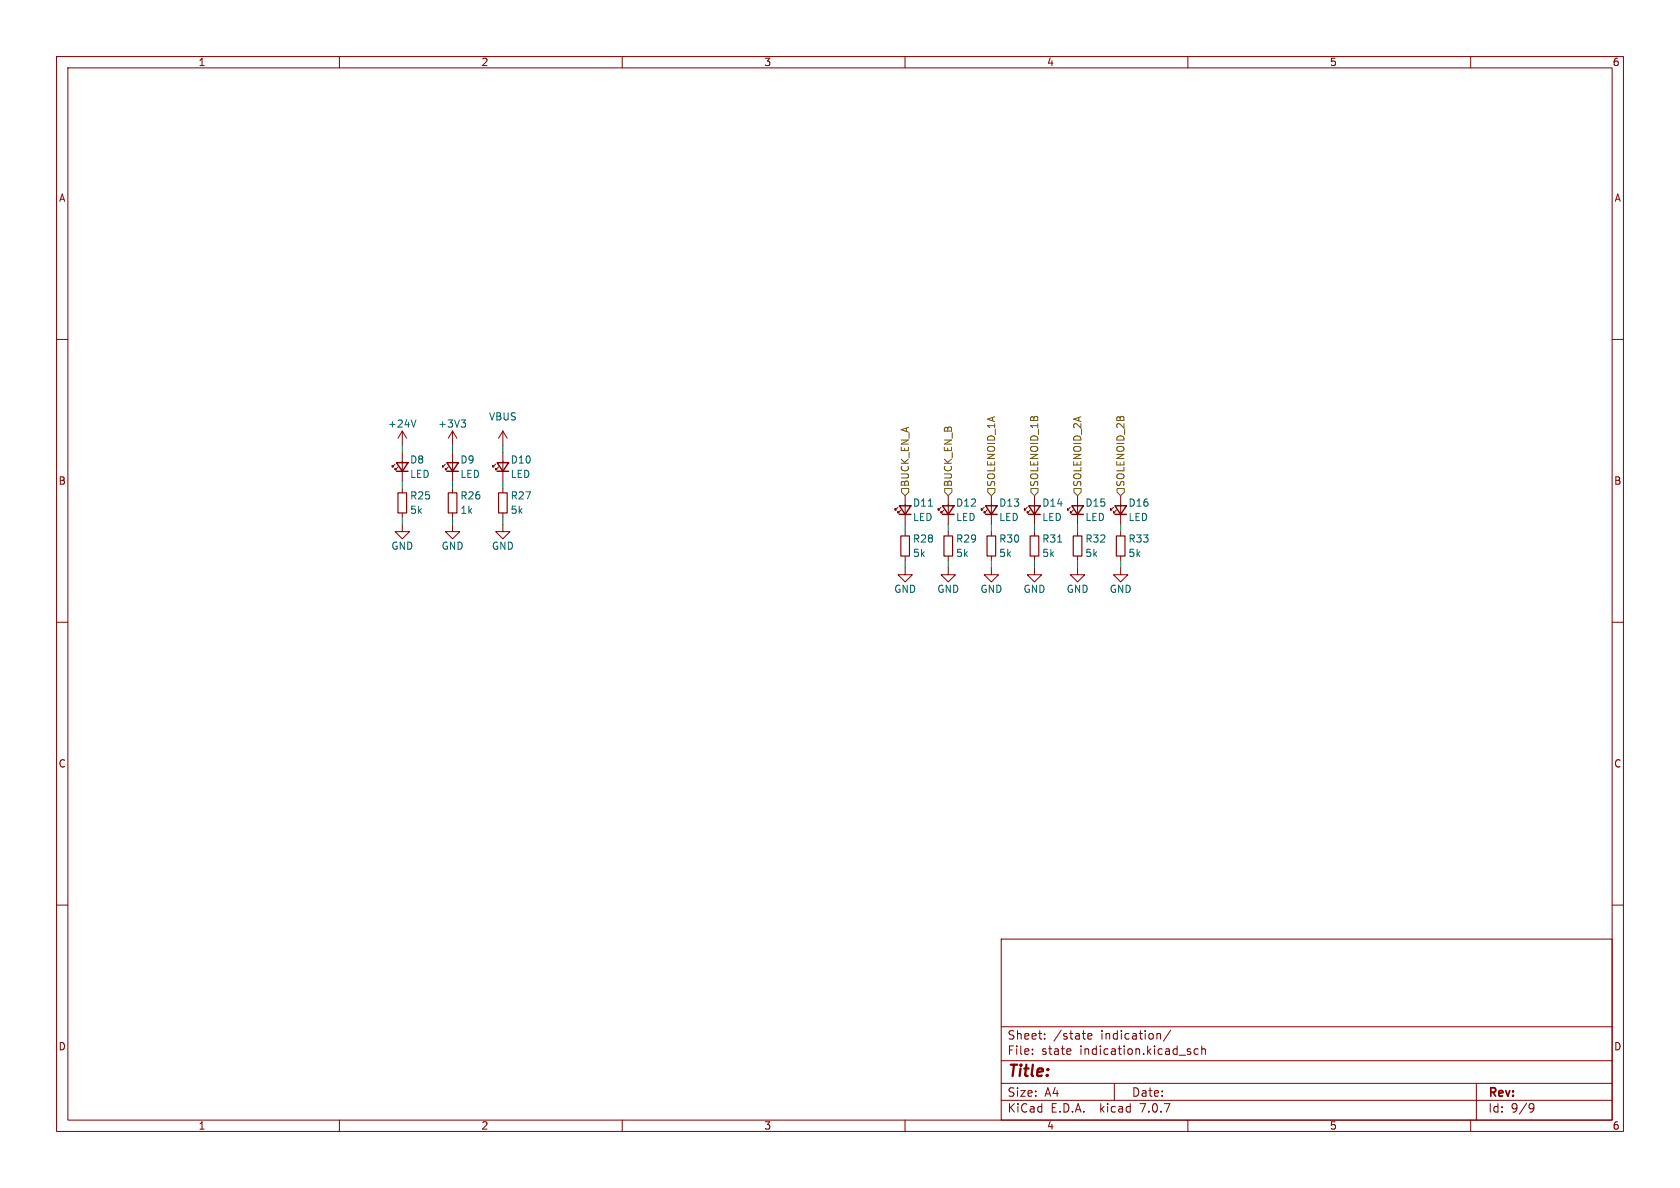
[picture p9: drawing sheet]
<svg xmlns="http://www.w3.org/2000/svg" width="297mm" height="210mm" viewBox="0 0 297 210" stroke-linecap="round" stroke-linejoin="round" font-family="sans-serif">
<g fill="none" stroke="#840000" stroke-width=".18">
<path d="M10 10h277v190h-277zM12 12h273v186h-273zM60 10v2M110 10v2M160 10v2M210 10v2M260 10v2M10 60h2M285 60h2M71.1 76.2v2.5M71.1 76.2l-.7 1.3M71.1 76.2l.8 1.3"/>
<path d="M80 76.2l-.8 1.3M80 76.2v2.5M80 76.2l.8 1.3M88.9 76.2v2.5M88.9 76.2l-.8 1.3M88.9 76.2l.8 1.3M69.8 82l-.5 .6v-.3v.3h.3M70.4 82.6l-.6 .5v-.3v.3h.3M71.1 92.7v1.3h1.3l-1.3 1.3-1.3-1.3h1.3M71.1 80v5.1M71.1 86.4v.7M71.1 90.7v.7"/>
<path d="M78.7 82l-.5 .6v-.3v.3h.3M79.2 82.6l-.5 .5v-.3v.3h.3M80 92.7v1.3h1.3l-1.3 1.3-1.3-1.3h1.3M80 80v5.1M80 86.4v.7M80 90.7v.7M87.6 82l-.5 .6v-.3v.3h.3M88.1 82.6l-.5 .5v-.3v.3h.3M88.9 92.7v1.3h1.3l-1.3 1.3-1.3-1.3h1.3M88.9 80v5.1M88.9 86.4v.7M88.9 90.7v.7"/>
<path d="M158.7 89.7l-.5 .5v-.3v.3h.3M159.3 90.2l-.6 .5v-.3v.3h.3M160 87.6v5.1M160 94v.7M160 98.3v.8M166.4 89.7l-.5 .5v-.3v.3h.2M166.9 90.2l-.5 .5v-.3v.3h.2M167.6 87.6v5.1M167.6 94v.7M167.6 98.3v.8M174 89.7l-.5 .5v-.3v.3h.2M174.5 90.2l-.5 .5v-.3v.3h.2"/>
<path d="M175.3 87.6v5.1M175.3 94v.7M175.3 98.3v.8M181.6 89.7l-.5 .5v-.3v.3h.3M182.1 90.2l-.5 .5v-.3v.3h.3M182.9 87.6v5.1M182.9 94v.7M182.9 98.3v.8M189.2 89.7l-.5 .5v-.3v.3h.3M189.7 90.2l-.5 .5v-.3v.3h.3M190.5 87.6v5.1M190.5 94v.7"/>
<path d="M190.5 98.3v.8M196.8 89.7l-.5 .5v-.3v.3h.3M197.4 90.2l-.6 .5v-.3v.3h.3M198.1 87.6v5.1M198.1 94v.7M198.1 98.3v.8M10 110h2M160 100.3v1.3h1.3l-1.3 1.3-1.3-1.3h1.3M167.6 100.3v1.3h1.3l-1.3 1.3-1.2-1.3h1.2M175.3 100.3v1.3h1.2l-1.2 1.3-1.3-1.3h1.3M182.9 100.3v1.3h1.2l-1.2 1.3-1.3-1.3h1.3M190.5 100.3v1.3h1.3l-1.3 1.3-1.3-1.3h1.3"/>
<path d="M198.1 100.3v1.3h1.3l-1.3 1.3-1.3-1.3h1.3M285 110h2M10 160h2M285 160h2M177 166h108v32h-108zM60 198v2M110 198v2M160 198v2M177 194.5h108M177 191.5h108M177 187.5h108M177 181.5h108"/>
<path d="M182.5 186.3v.1M182.5 185.5v.1M184.7 183.6v.1M184.7 182.8v.1M189.2 185.5l.1 .3-.7 .1M192.3 183.2l.7-.1v-.3l-.5-.1-.2 .2 .1 .7h.6M197 191.5v3M204.7 182.7h.3l.2 .2v.8M207 182.1l-1.3 2M210 198v2M210.1 185.9l.4 .1v.2l-.2 .2h-.3M210.1 185.4l.4 .1"/>
<path d="M211.8 185.5l-.4-.1-.3 .3v.4l.1 .2h.6M212.5 185.5l.2-.1 .3 .1 .1 .9M212.5 184.9v1.5M260 198v2M261 191.5v6.5M270.6 195.1l.5 .1a.99 .99 0 0 1-.4 1.4h-.2M271.2 195.7l-.3 .3h-.3"/>
</g>
<path d="M73.5 74.2l-.4 1.3M81.5 74.2h.8l-.4 .5M82.1 74.7l.2 .3v.3l-.2 .2M164.1 89.5h.7M187 95.8h.7" fill="none" stroke="#006464" stroke-width=".18"/>
<g fill="none" stroke="#840000" stroke-width=".25">
<path d="M70.1 81.8h2l-1 1.5zM70.1 83.3h2M79 81.8h2l-1 1.5zM79 83.3h2M87.9 81.8h2l-1 1.5zM87.9 83.3h2M159 89.4h2l-1 1.5zM159 90.9h2M166.6 89.4h2.1l-1.1 1.5zM166.6 90.9h2.1M174.2 89.4h2.1l-1 1.5zM174.2 90.9h2.1"/>
<path d="M181.9 89.4h2l-1 1.5zM181.9 90.9h2M189.5 89.4h2l-1 1.5zM189.5 90.9h2M197.1 89.4h2l-1 1.5zM197.1 90.9h2"/>
</g>
<path d="M70.4 87.1h1.5v3.6h-1.5zM79.2 87.1h1.6v3.6h-1.6zM88.1 87.1h1.6v3.6h-1.6zM159.3 94.7h1.5v3.6h-1.5zM166.9 94.7h1.5v3.6h-1.5zM174.5 94.7h1.5v3.6h-1.5zM182.1 94.7h1.5v3.6h-1.5zM189.7 94.7h1.6v3.6h-1.6zM197.4 94.7h1.5v3.6h-1.5z" fill="none" stroke="#840000" stroke-width=".2"/>
<path d="M159.4 86.4h1.3v.6l-.7 .6-.6-.6zM167 86.4h1.3v.6l-.7 .6-.6-.6zM174.6 86.4h1.3v.6l-.6 .6-.7-.6zM182.2 86.4h1.3v.6l-.6 .6-.7-.6zM189.9 86.4h1.2v.6l-.6 .6-.6-.6zM197.5 86.4h1.3v.6l-.7 .6-.6-.6z" fill="none" stroke="#725600" stroke-width=".18"/>
<g fill="none" stroke="#009600" stroke-width=".18">
<path d="M71.1 78.7v1.3M80 78.7v1.3M88.9 78.7v1.3M71.1 85.1v1.3M71.1 91.4v1.3M80 85.1v1.3M80 91.4v1.3M88.9 85.1v1.3M88.9 91.4v1.3M160 92.7v1.3M160 99.1v1.2M167.6 92.7v1.3"/>
<path d="M167.6 99.1v1.2M175.3 92.7v1.3M175.3 99.1v1.2M182.9 92.7v1.3M182.9 99.1v1.2M190.5 92.7v1.3M190.5 99.1v1.2M198.1 92.7v1.3M198.1 99.1v1.2"/>
</g>
<text font-size="2.8" fill="#840000" x="178" y="190.9">Title:</text>
<g font-size="2.1" fill="#840000">
<text x="178" y="184">Sheet:</text>
<text x="186.2" y="184">/state</text>
<text x="194.7" y="184">indication/</text>
<text x="178" y="186.7">File:</text>
<text x="184.1" y="186.7">state</text>
<text x="191" y="186.7">indication.kicad_sch</text>
<text x="178" y="196.9">KiCad</text>
<text x="178" y="194.1">Size:</text>
<text x="184.7" y="194.1">A4</text>
<text x="185.7" y="196.9">E.D.A.</text>
<text x="194.6" y="196.9">kicad</text>
<text x="200" y="194.1">Date:</text>
<text x="201.8" y="196.9">7.0.7</text>
<text x="263" y="194.3">Rev:</text>
<text x="263" y="196.9">Id:</text>
<text x="267.1" y="196.9">9/9</text>
</g>
<g font-size="1.8" fill="#840000">
<text x="35" y="11.9">1</text>
<text x="85" y="11.9">2</text>
<text x="135" y="11.9">3</text>
<text x="185" y="11.9">4</text>
<text x="235" y="11.9">5</text>
<text x="285" y="11.9">6</text>
<text x="10.3" y="35.9">A</text>
<text x="285.3" y="35.9">A</text>
<text x="10.3" y="85.9">B</text>
<text x="285.3" y="85.9">B</text>
<text x="10.3" y="135.9">C</text>
<text x="285.3" y="135.9">C</text>
<text x="10.3" y="185.9">D</text>
<text x="285.3" y="185.9">D</text>
<text x="35" y="199.9">1</text>
<text x="85" y="199.9">2</text>
<text x="135" y="199.9">3</text>
<text x="185" y="199.9">4</text>
<text x="235" y="199.9">5</text>
<text x="285" y="199.9">6</text>
</g>
<g font-size="1.8" fill="#006464">
<text x="68.5" y="75.8">+24V</text>
<text x="77.4" y="75.8">+3V3</text>
<text x="86.3" y="74.5">VBUS</text>
<text x="72.4" y="82.1">D8</text>
<text x="81.3" y="82.1">D9</text>
<text x="90.2" y="82.1">D10</text>
<text x="72.4" y="84.7">LED</text>
<text x="72.4" y="88.5">R25</text>
<text x="81.3" y="84.7">LED</text>
<text x="81.3" y="88.5">R26</text>
<text x="90.2" y="84.7">LED</text>
<text x="90.2" y="88.5">R27</text>
<text x="161.3" y="89.8">D11</text>
<text x="168.9" y="89.8">D12</text>
<text x="176.5" y="89.8">D13</text>
<text x="184.2" y="89.8">D14</text>
<text x="191.8" y="89.8">D15</text>
<text x="199.4" y="89.8">D16</text>
<text x="72.4" y="91">5k</text>
<text x="81.3" y="91">1k</text>
<text x="90.2" y="91">5k</text>
<text x="161.3" y="92.3">LED</text>
<text x="168.9" y="92.3">LED</text>
<text x="176.5" y="92.3">LED</text>
<text x="184.2" y="92.3">LED</text>
<text x="191.8" y="92.3">LED</text>
<text x="199.4" y="92.3">LED</text>
<text x="69.1" y="97.4">GND</text>
<text x="78" y="97.4">GND</text>
<text x="86.9" y="97.4">GND</text>
<text x="161.3" y="96.1">R28</text>
<text x="161.3" y="98.7">5k</text>
<text x="168.9" y="96.1">R29</text>
<text x="168.9" y="98.7">5k</text>
<text x="176.5" y="96.1">R30</text>
<text x="176.5" y="98.7">5k</text>
<text x="184.2" y="96.1">R31</text>
<text x="184.2" y="98.7">5k</text>
<text x="191.8" y="96.1">R32</text>
<text x="191.8" y="98.7">5k</text>
<text x="199.4" y="96.1">R33</text>
<text x="199.4" y="98.7">5k</text>
<text x="158" y="105">GND</text>
<text x="165.6" y="105">GND</text>
<text x="173.2" y="105">GND</text>
<text x="180.8" y="105">GND</text>
<text x="188.5" y="105">GND</text>
<text x="196.1" y="105">GND</text>
</g>
<g font-size="1.8" fill="#725600">
<text x="160.9" y="86.2" transform="rotate(-90 160.9 86.2)">BUCK_EN_A</text>
<text x="168.5" y="86.2" transform="rotate(-90 168.5 86.2)">BUCK_EN_B</text>
<text x="176.1" y="86.2" transform="rotate(-90 176.1 86.2)">SOLENOID_1A</text>
<text x="183.7" y="86.2" transform="rotate(-90 183.7 86.2)">SOLENOID_1B</text>
<text x="191.4" y="86.2" transform="rotate(-90 191.4 86.2)">SOLENOID_2A</text>
<text x="199" y="86.2" transform="rotate(-90 199 86.2)">SOLENOID_2B</text>
</g>
</svg>
